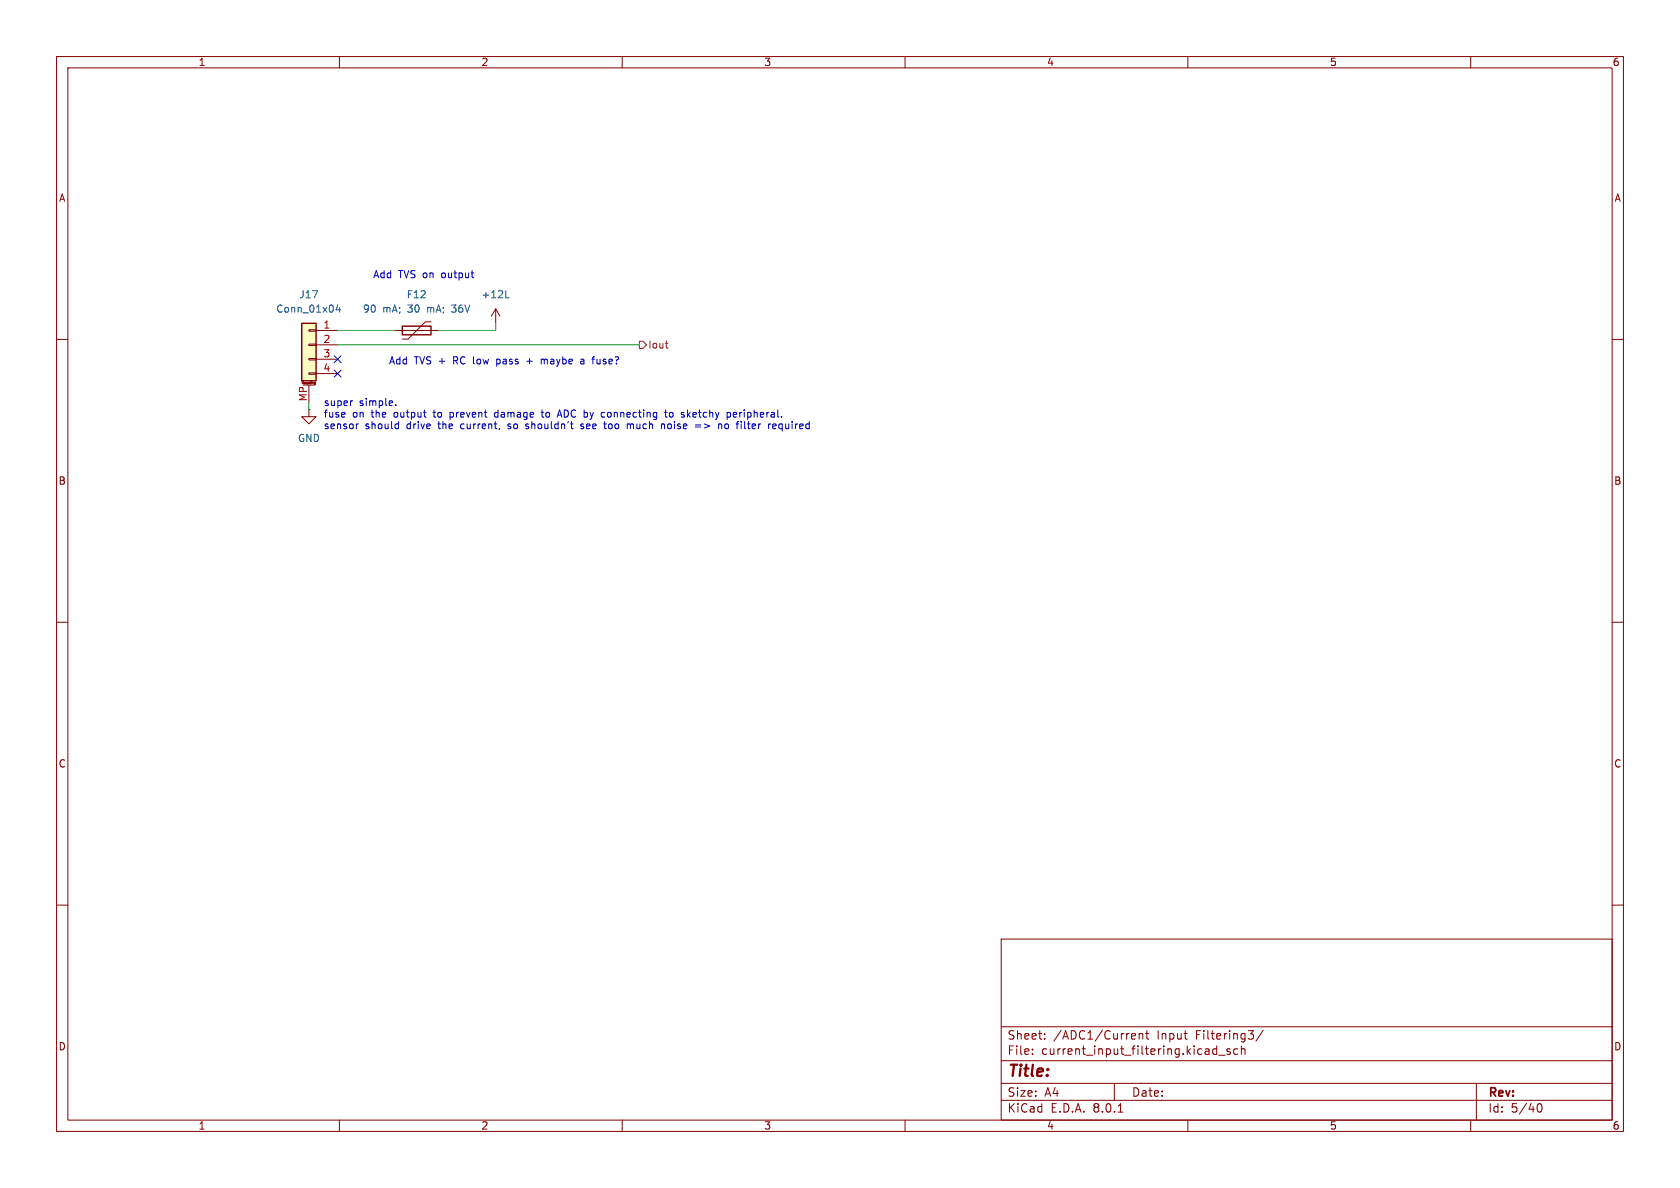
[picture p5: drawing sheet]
<svg xmlns="http://www.w3.org/2000/svg" width="297mm" height="210mm" viewBox="0 0 297 210" stroke-linecap="round" stroke-linejoin="round" font-family="sans-serif">
<g fill="none" stroke="#840000" stroke-width=".18">
<path d="M10 10h277v190h-277zM12 12h273v186h-273zM60 10v2M110 10v2M160 10v2M210 10v2M260 10v2M10 60h2M285 60h2M10 110h2M285 110h2M10 160h2"/>
<path d="M285 160h2M177 166h108v32h-108zM60 198v2M110 198v2M160 198v2M177 194.5h108M177 191.5h108M177 187.5h108M177 181.5h108M182.5 186.3v.1M182.5 185.5v.1M184.7 183.6v.1"/>
<path d="M184.7 182.8v.1M197 191.5v3M197.7 196.6h.8M200.5 182.7l.2 .4-.7 .1M200.7 183.6l-.2 .1M201.4 182.7v1M201.4 182.8l.2-.1 .4 .1v.9M202.5 182.7h.6M202.7 182.2v1.3l.4 .2M210 198v2M214.5 186.3h.6M214.5 185.5h.6"/>
<path d="M215.1 184.9v1.5M215.5 186.5h1.1M217.5 185.5l-.4-.1-.2 .2 .1 .2 .5 .2v.3h-.6M218.8 185.5l-.4-.1-.3 .3v.4l.1 .2h.6M219.5 185.5l.2-.1 .3 .1 .1 .9M219.5 184.9v1.5M220.7 182.2h.9l-.5 .6M221.5 182.8l.1 .3-.1 .5M223.3 182.1l-1.3 2M260 198v2M261 191.5v6.5M271.7 195.7l.2-.5 .2-.1a.8 .8 0 0 1 .5 .7 .8 .8 0 0 1-.5 .8l-.2-.1-.2-.5"/>
</g>
<path d="M53.3 57.2h2.6v10.1h-2.6z" fill="#ffffc2"/>
<g fill="none" stroke="#840000" stroke-width=".18">
<path d="M54.6 58.3h1.3v.2h-1.3zM55.9 58.4h3.8M69.8 58.4h7.7M76.2 56.9h-1l-3.1 3h-1M87.6 54.6l-.7 1.3M87.6 54.6v2.6M87.6 54.6l.8 1.3M53.4 67.9v-.4l.1 .3 .2-.3v.4M53.6 68.1h2M54.6 65.9h1.3v.3h-1.3zM54.6 63.4h1.3v.2h-1.3zM54.6 60.8h1.3v.3h-1.3z"/>
<path d="M54.6 72.4v1.3h1.3l-1.3 1.2-1.3-1.2h1.3M54.6 72.4h.1M54.6 68.1v3M54.9 67.5v.3M55.1 67.5h.1M55.6 67.8h.1M55.6 67.6v.2M55.7 67.8l.1 .1M55.7 67.6h-.1M55.8 67.6h-.1M55.8 67.6h.1M55.8 68h-.2"/>
<path d="M55.8 67.6v.3M55.8 67.9v.1M55.8 67.8v.1M55.9 61h3.8M55.9 63.5h3.8M55.9 66h3.8"/>
</g>
<path d="M53.3 57.2h2.6v10.1h-2.6zM71.1 57.7h5.1v1.5h-5.1z" fill="none" stroke="#840000" stroke-width=".25"/>
<path d="M59.7 53.9l-.3 .9h.8M60 54.3v.9M89.4 52.6h.6" fill="none" stroke="#006464" stroke-width=".18"/>
<path d="M113 60.3h.7l.6 .7-.6 .6h-.7zM117.6 60.7h.5M118 61.5h.1" fill="none" stroke="#725600" stroke-width=".18"/>
<g fill="none" stroke="#0000c2" stroke-width=".18">
<path d="M62.3 70.9h-.2M63.4 74.9l-.3 .2M70 71.6v.1M70.1 74.9l.3 .1M70.4 74.5v1.3M70.4 75.7l-.3 .1M79.6 72.9v1.3M79.6 73.7h.1M79.7 72.9l-.1 .1M87.8 63.5v1.3M87.8 64.3h.1M87.9 72.9l-.4 .1-.1 .1 .1 .5 .4 .1"/>
<path d="M87.9 63.5l-.1 .1M89.8 75.7l.1 .1M90 74.9l-.2 .2 .2 .3M92.9 75.7l.4 .1M93.1 63.9h1M93.3 74.9l-.4 .2 .1 .2 .3 .1M95.7 72.9h.4M95.7 63.5v.8M95.7 63.6l.3-.1 .2 .2M95.8 72.5v1.1l.3 .1M98.5 73.7l.4-1.2 .4 1.2M98.6 73.4h.6"/>
<path d="M102.7 63.6h.5v.7M103.2 75l-.4-.1-.1 .3 .5 .3M103.2 75.6l-.2 .2-.3-.1M103.2 63.8l-.4 .1-.2 .1 .2 .3h.4M105.5 63.5v.7l.2 .1M106.7 74.9h.5M107.1 75.8h.1M107.4 73v.6M111.1 74.9l.3 .2M111.4 75.1v.7M111.9 75l-.3-.1-.2 .2M117.1 74.9l.4 .2v.7"/>
<path d="M117.5 72.9h.5M117.7 72.5v1.1l.3 .1M118.1 75.1v.6M118.9 73l-.3-.1-.3 .2 .2 .6h.3l.1-.1M121.5 72.5v1.2M121.7 73.3l.3 .4M122 72.9l-.5 .5M122.9 75.1h1M122.9 75.5h1M127.2 74.9l.4 .2v.7M128.7 75l-.3-.1-.3 .3 .1 .5h.5M129.1 73v.6"/>
<path d="M129.6 73.3l.6-.1v-.2l-.4-.1-.2 .2 .1 .6h.5M131.6 74.5v1.1l.2 .2M136.6 75.4l.6-.2-.1-.2-.3-.1-.2 .2 .1 .6h.4M137.9 74.9l-.2 .3v.3l.2 .3"/>
</g>
<path d="M59.7 58.4h10.1M87.6 57.2v1.2h-10.1M54.6 71.1v1.3M59.7 61h53.3" fill="none" stroke="#009600" stroke-width=".18"/>
<path d="M59.1 65.4l1.2 1.2M59.1 62.9l1.2 1.2M60.3 65.4l-1.2 1.2M60.3 62.9l-1.2 1.2" fill="none" stroke="#000084" stroke-width=".18"/>
<text font-size="2.8" fill="#840000" x="178" y="190.9">Title:</text>
<g font-size="2.1" fill="#840000">
<text x="178" y="184">Sheet:</text>
<text x="186.2" y="184">/ADC1/Current</text>
<text x="204.6" y="184">Input</text>
<text x="211.5" y="184">Filtering3/</text>
<text x="178" y="186.7">File:</text>
<text x="184.1" y="186.7">current_input_filtering.kicad_sch</text>
<text x="178" y="196.9">KiCad</text>
<text x="178" y="194.1">Size:</text>
<text x="184.7" y="194.1">A4</text>
<text x="185.7" y="196.9">E.D.A.</text>
<text x="193.3" y="196.9">8.0.1</text>
<text x="200" y="194.1">Date:</text>
<text x="263" y="194.3">Rev:</text>
<text x="263" y="196.9">Id:</text>
<text x="267.1" y="196.9">5/40</text>
</g>
<g font-size="1.8" fill="#840000">
<text x="35" y="11.9">1</text>
<text x="85" y="11.9">2</text>
<text x="135" y="11.9">3</text>
<text x="185" y="11.9">4</text>
<text x="235" y="11.9">5</text>
<text x="285" y="11.9">6</text>
<text x="10.3" y="35.9">A</text>
<text x="285.3" y="35.9">A</text>
<text x="10.3" y="85.9">B</text>
<text x="285.3" y="85.9">B</text>
<text x="10.3" y="135.9">C</text>
<text x="285.3" y="135.9">C</text>
<text x="10.3" y="185.9">D</text>
<text x="285.3" y="185.9">D</text>
<text x="35" y="199.9">1</text>
<text x="85" y="199.9">2</text>
<text x="135" y="199.9">3</text>
<text x="185" y="199.9">4</text>
<text x="235" y="199.9">5</text>
<text x="285" y="199.9">6</text>
</g>
<g font-size="1.8" fill="#006464">
<text x="52.8" y="52.9">J17</text>
<text x="71.8" y="52.9">F12</text>
<text x="85" y="52.9">+12L</text>
<text x="48.7" y="55.5">Conn_01x04</text>
<text x="64.1" y="55.5">90</text>
<text x="67.7" y="55.5">mA;</text>
<text x="72.2" y="55.5">30</text>
<text x="75.8" y="55.5">mA;</text>
<text x="80.4" y="55.5">36V</text>
<text x="52.6" y="78.3">GND</text>
</g>
<g font-size="1.8" fill="#0000c2">
<text x="65.9" y="49.4">Add</text>
<text x="70.4" y="49.4">TVS on</text>
<text x="78.3" y="49.4">output</text>
<text x="68.7" y="64.6">Add</text>
<text x="73.2" y="64.6">TVS +</text>
<text x="80.4" y="64.6">RC low</text>
<text x="88.4" y="64.6">pass</text>
<text x="94" y="64.6">+</text>
<text x="96.7" y="64.6">maybe</text>
<text x="103.9" y="64.6">a</text>
<text x="106.2" y="64.6">fuse?</text>
<text x="57.1" y="71.9">super</text>
<text x="63.5" y="71.9">simple.</text>
<text x="57.1" y="73.9">fuse</text>
<text x="57.1" y="76">sensor</text>
<text x="62.3" y="73.9">on</text>
<text x="64.5" y="76">should</text>
<text x="65.8" y="73.9">the</text>
<text x="69.9" y="73.9">output</text>
<text x="72" y="76">drive</text>
<text x="77.1" y="73.9">to</text>
<text x="77.8" y="76">the</text>
<text x="80.2" y="73.9">prevent</text>
<text x="81.9" y="76">current,</text>
<text x="88.3" y="73.9">damage</text>
<text x="90.5" y="76">so</text>
<text x="93.8" y="76">shouldn't</text>
<text x="96.9" y="73.9">to</text>
<text x="99.9" y="73.9">ADC by</text>
<text x="103.7" y="76">see</text>
<text x="108" y="73.9">connecting</text>
<text x="108.1" y="76">too</text>
<text x="112.3" y="76">much</text>
<text x="118.6" y="76">noise</text>
<text x="119.5" y="73.9">to</text>
<text x="122.5" y="73.9">sketchy</text>
<text x="124.8" y="76">=&gt;</text>
<text x="129.1" y="76">no</text>
<text x="130.8" y="73.9">peripheral.</text>
<text x="132.5" y="76">filter</text>
<text x="138.3" y="76">required</text>
</g>
<g font-size="1.8" fill="#a90000">
<text x="57.1" y="58.2">1</text>
<text x="57.1" y="60.7">2</text>
<text x="57.1" y="63.2">3</text>
<text x="57.1" y="65.8">4</text>
<text x="54.4" y="71.1" transform="rotate(-90 54.4 71.1)">MP</text>
</g>
<text font-size="1.8" fill="#725600" x="114.5" y="61.8">Iout</text>
<text font-size=".5" fill="#840000" x="53.1" y="68.1">Mounting</text>
</svg>
